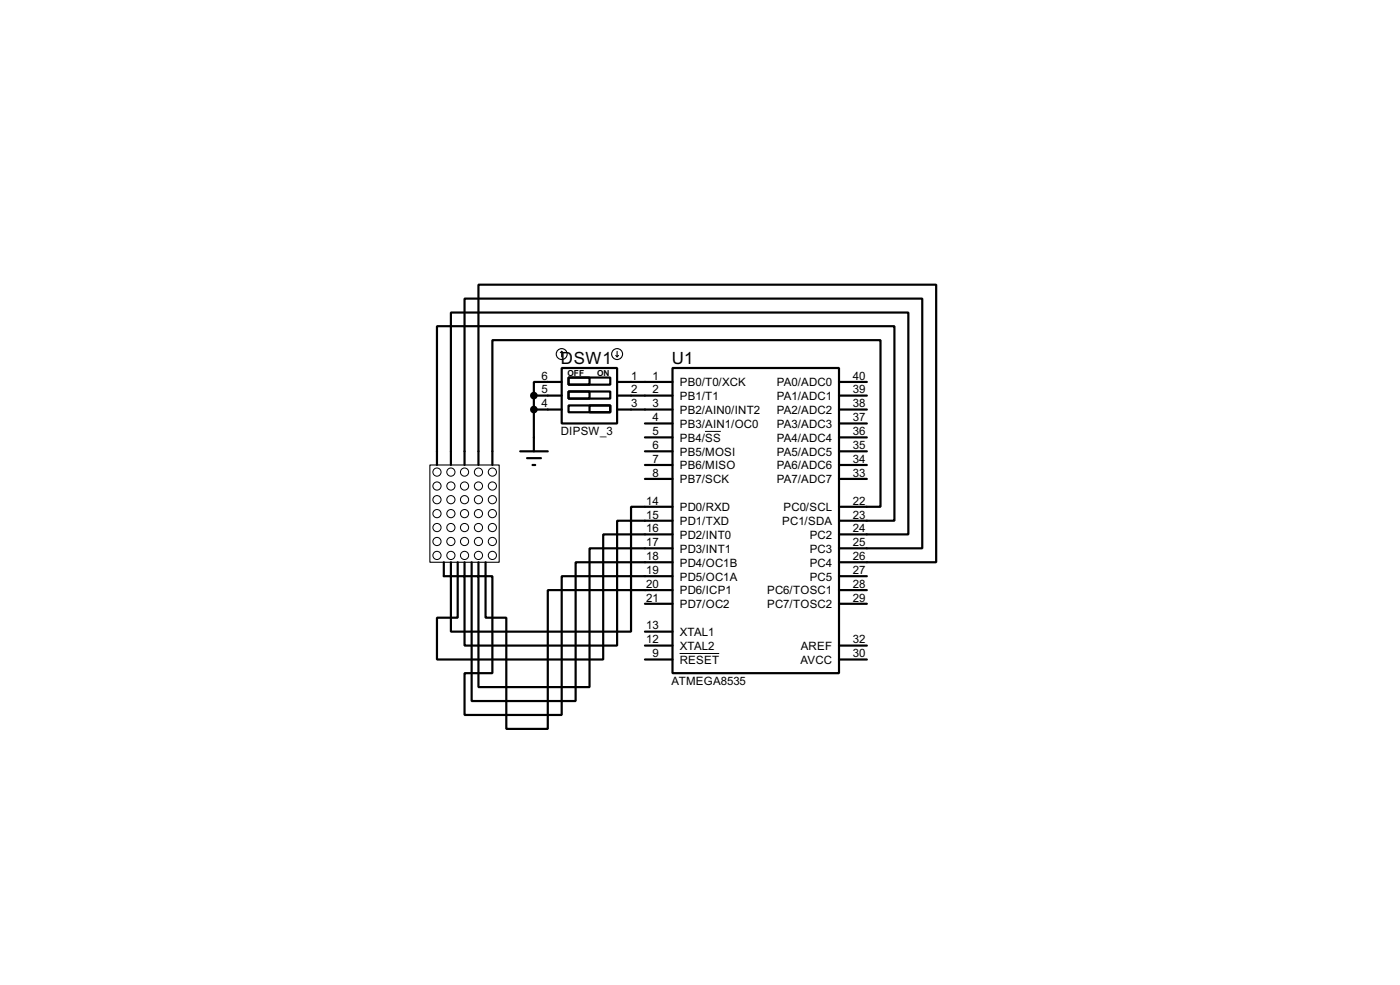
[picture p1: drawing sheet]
<svg xmlns="http://www.w3.org/2000/svg" width="256mm" height="180mm" viewBox="0 0 256 180" stroke-linecap="round" stroke-linejoin="round" font-family="sans-serif">
<g fill="none" stroke="#000" stroke-width=".4">
<path d="M97.8 72.4h5.1M97.8 75h5.1M97.8 72.4v10.2M102.9 67.4h10.2v10.1h-10.2zM102.9 69.9h-5.1v2.5M104.2 69.1h7.6v1.3h-7.6zM104.2 69.1h3.8v1.3h-3.8zM104.2 71.7h7.6v1.3h-7.6zM104.2 71.7h3.8v1.3h-3.8zM104.2 74.2h7.6v1.3h-7.6zM108 74.2h3.8v1.3h-3.8zM113.1 69.9h10.1"/>
<path d="M113.1 72.4h10.1M113.1 75h10.1M118.2 77.5h5M123.2 67.4h30.5v55.8h-30.5zM153.7 69.9h5.1M153.7 72.4h5.1M153.7 75h5.1M153.7 77.5h5.1M80.1 85.1v-25.4h83.8v35.6h-10.2M82.6 85.1v-27.9h83.8v40.6h-12.7M85.1 85.1v-30.4h83.9v45.7h-15.3M87.7 85.1v-33h83.8v50.8h-17.8"/>
<path d="M90.2 85.1v-22.8h71.1v30.5h-7.6M95.3 82.6h5.1M96.6 83.9h2.5M97.6 85.1h.5M118.2 85.1h5M118.2 82.6h5M118.2 80.1h5M118.2 87.7h5M123.2 92.8h-7.6v22.8h-33v-10.1h-1.3v-2.6M123.2 95.3h-10.1v22.9h-28v-12.7h-2.5v-2.6M123.2 97.8h-12.7v22.9h-30.4v-7.6h3.8v-10.2M153.7 85.1h5.1"/>
<path d="M153.7 82.6h5.1M153.7 80.1h5.1M153.7 87.7h5.1M86.4 102.9v25.4h19.1v-25.4h17.7M87.7 102.9v2.6h2.5v17.7h-5.1v7.7h17.8v-25.4h20.3M89 102.9v10.2h3.8v20.3h7.6v-25.4h22.8M118.2 110.5h5M118.2 115.6h5M118.2 118.2h5M123.2 100.4h-15.2v25.4h-20.3v-20.3h-2.6v-2.6M153.7 108h5.1M153.7 105.5h5.1"/>
<path d="M153.7 110.5h5.1M153.7 118.2h5.1M118.2 120.7h5M153.7 120.7h5.1"/>
</g>
<g fill="none" stroke="#000" stroke-width=".18">
<path d="M129.2 79h2.9M124.5 119.6h7.3"/>
<circle cx="80" cy="96.6" r=".75"/>
<circle cx="80" cy="89" r=".75"/>
<circle cx="80" cy="91.5" r=".75"/>
<circle cx="80" cy="86.4" r=".75"/>
<circle cx="80" cy="94" r=".75"/>
<circle cx="80" cy="99.1" r=".75"/>
<circle cx="82.6" cy="99.1" r=".75"/>
<circle cx="82.6" cy="89" r=".75"/>
<circle cx="82.6" cy="96.6" r=".75"/>
<circle cx="82.6" cy="86.4" r=".75"/>
<circle cx="82.6" cy="91.5" r=".75"/>
<circle cx="82.6" cy="94" r=".75"/>
<circle cx="85.1" cy="89" r=".75"/>
<circle cx="85.1" cy="94" r=".75"/>
<circle cx="85.1" cy="96.6" r=".75"/>
<circle cx="85.1" cy="91.5" r=".75"/>
<circle cx="85.1" cy="86.4" r=".75"/>
<circle cx="85.1" cy="99.1" r=".75"/>
<circle cx="87.6" cy="89" r=".75"/>
<circle cx="87.6" cy="86.4" r=".75"/>
<circle cx="87.6" cy="94" r=".75"/>
<circle cx="87.6" cy="96.6" r=".75"/>
<circle cx="87.6" cy="99.1" r=".75"/>
<circle cx="87.6" cy="91.5" r=".75"/>
<circle cx="90.2" cy="89" r=".75"/>
<circle cx="90.2" cy="99.1" r=".75"/>
<circle cx="90.2" cy="96.6" r=".75"/>
<circle cx="90.2" cy="86.4" r=".75"/>
<circle cx="90.2" cy="91.5" r=".75"/>
<circle cx="90.2" cy="94" r=".75"/>
<circle cx="80" cy="101.7" r=".75"/>
<circle cx="82.6" cy="101.7" r=".75"/>
<circle cx="85.1" cy="101.7" r=".75"/>
<circle cx="87.6" cy="101.7" r=".75"/>
<circle cx="90.2" cy="101.7" r=".75"/>
</g>
<g fill="none" stroke="#000" stroke-width=".2">
<path d="M102.9 64.3l-.2 .3M102.9 64.3l.3 .3M102.9 64.3v1M112.8 65.1l.3 .2M113.1 64.3v1M113.3 65.1l-.2 .2M78.8 85.1h12.7v17.8h-12.7z"/>
<circle cx="102.9" cy="64.8" r="1"/>
<circle cx="113" cy="64.8" r="1"/>
</g>
<g fill="#000" stroke="#000" stroke-width=".4">
<circle cx="97.8" cy="75" r=".5"/>
<circle cx="97.8" cy="72.4" r=".5"/>
</g>
<g font-size="3.5">
<text x="102.8" y="66.6">DSW1</text>
<text x="123.1" y="66.6">U1</text>
</g>
<g font-size="2.4">
<text x="99.2" y="69.5">6</text>
<text x="99.2" y="72">5</text>
<text x="115.6" y="69.5">1</text>
<text x="115.6" y="72">2</text>
<text x="119.6" y="72">2</text>
<text x="119.6" y="69.5">1</text>
<text x="124.5" y="70.7">PB0/T0/XCK</text>
<text x="142.3" y="70.7">PA0/ADC0</text>
<text x="156.3" y="72">39</text>
<text x="156.3" y="69.5">40</text>
<text x="99.2" y="74.6">4</text>
<text x="115.6" y="74.6">3</text>
<text x="119.6" y="77.1">4</text>
<text x="119.6" y="74.6">3</text>
<text x="124.5" y="75.8">PB2/AIN0/INT2</text>
<text x="124.5" y="73.2">PB1/T1</text>
<text x="142.3" y="75.8">PA2/ADC2</text>
<text x="142.3" y="73.2">PA1/ADC1</text>
<text x="156.3" y="77.1">37</text>
<text x="156.3" y="74.6">38</text>
<text x="102.7" y="79.7">DIPSW_3</text>
<text x="119.6" y="82.2">6</text>
<text x="119.6" y="79.7">5</text>
<text x="124.5" y="83.4">PB5/MOSI</text>
<text x="124.5" y="80.8">PB4/SS</text>
<text x="124.5" y="78.3">PB3/AIN1/OC0</text>
<text x="142.3" y="83.4">PA5/ADC5</text>
<text x="142.3" y="80.8">PA4/ADC4</text>
<text x="142.3" y="78.3">PA3/ADC3</text>
<text x="156.3" y="82.2">35</text>
<text x="156.3" y="79.7">36</text>
<text x="119.6" y="84.7">7</text>
<text x="119.6" y="87.3">8</text>
<text x="124.5" y="85.9">PB6/MISO</text>
<text x="124.5" y="88.5">PB7/SCK</text>
<text x="142.3" y="85.9">PA6/ADC6</text>
<text x="142.3" y="88.5">PA7/ADC7</text>
<text x="156.3" y="84.7">34</text>
<text x="156.3" y="87.3">33</text>
<text x="118.4" y="94.9">15</text>
<text x="118.4" y="92.4">14</text>
<text x="124.5" y="93.6">PD0/RXD</text>
<text x="143.5" y="93.6">PC0/SCL</text>
<text x="156.3" y="94.9">23</text>
<text x="156.3" y="92.4">22</text>
<text x="118.4" y="100">17</text>
<text x="118.4" y="97.4">16</text>
<text x="124.5" y="101.2">PD3/INT1</text>
<text x="124.5" y="98.6">PD2/INT0</text>
<text x="124.5" y="96.1">PD1/TXD</text>
<text x="143.3" y="96.1">PC1/SDA</text>
<text x="148.3" y="101.2">PC3</text>
<text x="148.3" y="98.6">PC2</text>
<text x="156.3" y="100">25</text>
<text x="156.3" y="97.4">24</text>
<text x="118.4" y="107.6">20</text>
<text x="118.4" y="105.1">19</text>
<text x="118.4" y="102.5">18</text>
<text x="124.5" y="106.3">PD5/OC1A</text>
<text x="124.5" y="103.7">PD4/OC1B</text>
<text x="148.3" y="106.3">PC5</text>
<text x="148.3" y="103.7">PC4</text>
<text x="156.3" y="107.6">28</text>
<text x="156.3" y="105.1">27</text>
<text x="156.3" y="102.5">26</text>
<text x="118.4" y="110.1">21</text>
<text x="124.5" y="108.8">PD6/ICP1</text>
<text x="124.5" y="111.3">PD7/OC2</text>
<text x="140.5" y="108.8">PC6/TOSC1</text>
<text x="140.5" y="111.3">PC7/TOSC2</text>
<text x="156.3" y="110.1">29</text>
<text x="118.4" y="115.2">13</text>
<text x="118.4" y="117.8">12</text>
<text x="124.5" y="116.4">XTAL1</text>
<text x="124.5" y="119">XTAL2</text>
<text x="146.7" y="119">AREF</text>
<text x="156.3" y="117.8">32</text>
<text x="119.6" y="120.3">9</text>
<text x="123" y="125.4">ATMEGA8535</text>
<text x="124.5" y="121.5">RESET</text>
<text x="146.6" y="121.5">AVCC</text>
<text x="156.3" y="120.3">30</text>
</g>
<g font-size="1.7">
<text x="104" y="68.8">OFF</text>
<text x="109.4" y="68.8">ON</text>
</g>
</svg>
